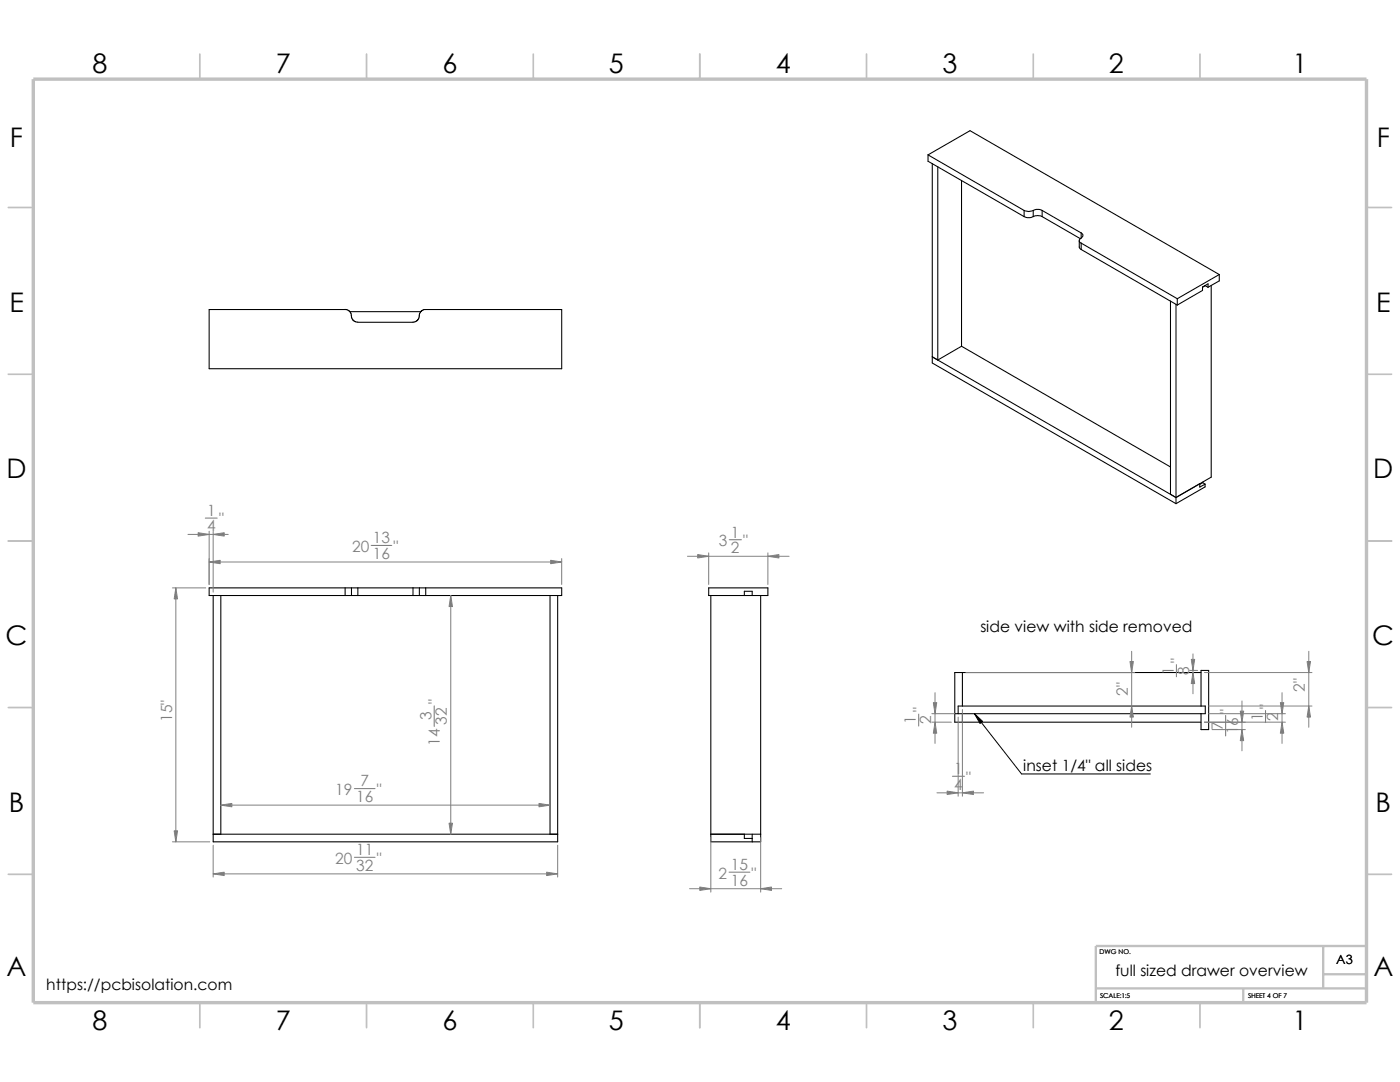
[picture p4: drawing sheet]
<svg xmlns="http://www.w3.org/2000/svg" width="279mm" height="216mm" viewBox="0 0 279 216" stroke-linecap="round" stroke-linejoin="round" font-family="sans-serif">
<g fill="none" stroke="#c0c0c0" stroke-width=".34">
<path d="M39.9 10.8v5M73.2 10.8v5M106.4 10.8v5M139.7 10.8v5M172.9 10.8v5M206.2 10.8v5M239.5 10.8v5M1.7 41.4h4.9M272.7 41.4h5M1.7 74.7h4.9M272.7 74.7h5M1.7 107.9h4.9"/>
<path d="M272.7 107.9h5M1.7 141.2h4.9M272.7 141.2h5M1.7 174.5h4.9M272.7 174.5h5M39.9 200.1v5M73.2 200.1v5M106.4 200.1v5M139.7 200.1v5M172.9 200.1v5M206.2 200.1v5M239.5 200.1v5"/>
</g>
<path d="M218.7 197.2h54M248.1 197.2v2.9M264.1 194.4h8.6M264.1 188.8v8.4M272.7 188.8h-54v11.3" fill="none" stroke="#c0c0c0" stroke-width=".47"/>
<path d="M6.6 15.8h266.1v184.3h-266.1z" fill="none" stroke="#c0c0c0" stroke-width=".68" stroke-linecap="butt"/>
<g fill="none" stroke="#000" stroke-width=".21">
<path d="M185.2 30.9l8.4-4.8 49.7 28.7M185.2 30.9l19.2 11.1M185.2 30.9v1.3l19.2 11M186.1 32.6v39.8l48.6 28.1M187.2 33.3v38.5M191.9 36v33.1M204.4 42v1.2M204.4 42a2.06 2.06 0 0 0 1.8 0M204.4 43.2a2.06 2.06 0 0 0 1.8 0M206.2 42v1.2M206.2 43.2a1.97 1.97 0 0 1 1.8 0M206.2 42a1.97 1.97 0 0 1 1.8 0"/>
<path d="M208 42l7.8 4.5M208 42v1.2M208 43.2l7.6 4.4M215.4 48v1.4l.4 .4M215.8 46.5v1M215.8 48.5v1.3M215.8 48.5l19.1 11.1M215.8 49.8l19.1 11.1M215.8 47.5a.53 .53 0 0 0-.4 .5 .53 .53 0 0 0 .4 .5M215.8 46.5a.55 .55 0 0 1 .3 .5 .55 .55 0 0 1-.3 .5M234.9 59.6v1.3M240.5 57l.6 .3"/>
<path d="M240.5 57l-.5 .3M241.1 57.3v-.7l-1.1 .7v.7l-5.1 2.9M241.7 57v38.2l-7 4.1-48.6-28.1 1.1 .6M243.3 54.8l-8.4 4.8M243.3 54.8v1.2l-2.2 1.3M68.9 61.7l.4 .1 .5 .4 .3 .8M68.9 61.8h-27.2v11.8h70.4v-11.8h-27.5l-.7 .5-.5 1.5-.6 .4-.4 .1h-11l-.8-.3-.4-.5-.1-.5M69.8 62.2h14.2M191.9 69.1l-4.7 2.7M191.9 69.1l41.7 24.1M233.6 60.1v38.5M234.7 60.7v39.8"/>
<path d="M239.4 96.5v.7l1.1-.6M240 96.2v.1M240 96.3l-.6 .3M240 96.3l.5 .3M240.5 96.6v.6l-5.8 3.3M42.5 118.8v49.2h68.8v-49.2M44.1 118.8v47.7M68.9 118.8h1.2M68.9 117.3h1.2M68.9 117.3h-27.2v1.5h27.2M68.9 117.3v1.5M70.1 117.3v1.5"/>
<path d="M70.1 117.3h1.3M70.1 118.8h1.3M71.4 117.3h11M71.4 118.8h11M71.4 117.3v1.5M82.4 117.3h1.3M82.4 117.3v1.5M82.4 118.8h1.3M83.7 118.8h1.3M83.7 117.3h1.3M83.7 117.3v1.5M85 117.3h27.1v1.5h-27.1"/>
<path d="M85 117.3v1.5M109.8 118.8v47.7M141.4 117.3h11.8v1.5h-11.8zM141.9 118.8v49.2h9.9v-49.2M148.5 118.8v-.8h1.6v.8M192.1 134.2v6.7M239.7 134.2h-49.2v9.9h49.2M190.5 142.4h50v-1.5h-49.3v1.5M192.1 142.4v1.7M239.7 140.9v-7.1h1.5v11.8h-1.5v-3.2M42.5 166.5h68.8M141.9 166.5h9.9"/>
<path d="M148.5 166.5v.8h1.6M150.1 166.5v1.5"/>
</g>
<path d="M41 103.4h2.3M74.1 108.8h4.1M145.5 107.7h2.5M234.8 132.6v2.4M70.7 157.4h4.1M86.7 140.8v4.1M183.3 142.5v2.4M190.1 154.9h2.4M244.6 142.7v4.2M252.6 141.8v2.4M70.7 171.1h4.1M145.5 174h4.1" fill="none" stroke="#808080" stroke-width=".21"/>
<g fill="none" stroke="#808080" stroke-width=".2">
<path d="M34.4 117.3h6.7M35.1 117.3v50.7M37.5 106.6h8.1M41.7 112.1h70.4M41.7 106v10.6M42.5 106v12.2M90 118.8v47.7M112.1 111.5v5.1M137.2 111h20.3M141.4 110.3v6.3M153.2 110.3v6.3M186.6 138.2v10.1"/>
<path d="M192.7 134.2h33.8M225.8 130v15.1M237.4 133.8h1.6M238.1 130.5v7.9M240.4 134.2h21.4M247.9 139.9v9.9M255.9 138.2v10.1M261.2 130v15.1M186 142.4h4.5M186 144.1h3.9M187 158.2h9.3M191.2 143.1v15.8"/>
<path d="M192.1 141.6v17.3M240.4 144.1h16.1M241.2 142.4h15.3M241.2 140.9h20.6M241.9 145.6h6.6M34.4 168h7.5M42.5 168.7v6.3M42.5 174.4h68.8M44.1 160.7h65.7M111.3 168.7v6.3M137.6 177.3h18.4M141.9 167.1v10.9"/>
<path d="M151.8 167.1v10.9"/>
</g>
<g fill="#808080" stroke="#808080" stroke-width=".2">
<path d="M139.7 177l2.2 .3-2.2 .4z"/>
<path d="M151.8 177.3l2.2-.3v.7z"/>
<path d="M139.2 110.7l2.2 .3-2.2 .3z"/>
<path d="M153.2 111l2.2-.3v.6z"/>
<path d="M255.5 140.2h.7l-.3 2.2z"/>
<path d="M255.9 144.1l.3 2.2h-.7z"/>
<path d="M260.9 132h.6l-.3 2.2z"/>
<path d="M261.2 140.9l.3 2.2h-.6z"/>
<path d="M186.6 144.1l.3 2.2h-.6z"/>
<path d="M186.3 140.2h.6l-.3 2.2z"/>
<path d="M189 157.9l2.2 .3-2.2 .3z"/>
<path d="M192.1 158.2l2.2-.3v.6z"/>
<path d="M225.8 140.9l.4 2.2h-.7z"/>
<path d="M225.5 132h.7l-.4 2.2z"/>
<path d="M247.5 141.9h.7l-.3 2.2z"/>
<path d="M247.9 145.6l.3 2.2h-.7z"/>
<path d="M238.1 134.2l.3 2.2h-.7z"/>
<path d="M237.7 131.6h.7l-.3 2.2z"/>
<path d="M34.8 165.8h.6l-.3 2.2z"/>
<path d="M35.1 117.3l.3 2.2h-.6z"/>
<path d="M90 118.8l.3 2.2h-.7z"/>
<path d="M89.6 164.3h.7l-.3 2.2z"/>
<path d="M42.5 174.4l2.2-.4v.7z"/>
<path d="M109.1 174l2.2 .4-2.2 .3z"/>
<path d="M41.7 112.1l2.2-.3v.7z"/>
<path d="M109.9 111.8l2.2 .3-2.2 .4z"/>
<path d="M107.6 160.3l2.2 .4-2.2 .3z"/>
<path d="M44.1 160.7l2.2-.4v.7z"/>
<path d="M42.5 106.6l2.2-.3v.7z"/>
<path d="M39.5 106.3l2.2 .3-2.2 .4z"/>
</g>
<path d="M194.5 142.4l9.4 12h25.7" fill="none" stroke="#000" stroke-width=".2"/>
<path d="M194.5 142.4l1.6 1.5-.5 .5z" fill="#000" stroke="#000" stroke-width=".2"/>
<g font-size="5.4">
<text x="18.5" y="14.5">8</text>
<text x="55" y="14.5">7</text>
<text x="88.3" y="14.5">6</text>
<text x="121.5" y="14.5">5</text>
<text x="154.8" y="14.5">4</text>
<text x="188.1" y="14.5">3</text>
<text x="221.3" y="14.5">2</text>
<text x="257.9" y="14.5">1</text>
<text x="2" y="29.4">F</text>
<text x="274.8" y="29.4">F</text>
<text x="1.9" y="62.2">E</text>
<text x="274.6" y="62.2">E</text>
<text x="1.3" y="95.5">D</text>
<text x="274" y="95.5">D</text>
<text x="1.1" y="128.7">C</text>
<text x="273.9" y="128.7">C</text>
<text x="1.7" y="162">B</text>
<text x="274.5" y="162">B</text>
<text x="1.3" y="194.7">A</text>
<text x="274.1" y="194.7">A</text>
<text x="18.5" y="205.4">8</text>
<text x="55" y="205.4">7</text>
<text x="88.3" y="205.4">6</text>
<text x="121.5" y="205.4">5</text>
<text x="154.8" y="205.4">4</text>
<text x="188.1" y="205.4">3</text>
<text x="221.3" y="205.4">2</text>
<text x="257.9" y="205.4">1</text>
</g>
<g font-size="3.1" fill="#808080">
<text x="41.3" y="103">1</text>
<text x="41.3" y="106">4</text>
<text x="43.7" y="104.6">&quot;</text>
<text x="145.9" y="107.3">1</text>
<text x="70.3" y="110.1">20</text>
<text x="74.4" y="111.5">16</text>
<text x="74.4" y="108.4">13</text>
<text x="78.5" y="110.1">&quot;</text>
<text x="143.5" y="109">3</text>
<text x="145.9" y="110.4">2</text>
<text x="148.3" y="109">&quot;</text>
<text x="234.2" y="134.7" transform="rotate(-90 234.2 134.7)">1</text>
<text x="235.9" y="132.3" transform="rotate(-90 235.9 132.3)">&quot;</text>
<text x="237.3" y="134.7" transform="rotate(-90 237.3 134.7)">8</text>
<text x="86.1" y="143.8" transform="rotate(-90 86.1 143.8)">3</text>
<text x="87.8" y="140.5" transform="rotate(-90 87.8 140.5)">&quot;</text>
<text x="184.5" y="142.1" transform="rotate(-90 184.5 142.1)">&quot;</text>
<text x="225.1" y="138.9" transform="rotate(-90 225.1 138.9)">2&quot;</text>
<text x="245.7" y="142.4" transform="rotate(-90 245.7 142.4)">&quot;</text>
<text x="252" y="143.8" transform="rotate(-90 252 143.8)">1</text>
<text x="253.7" y="141.4" transform="rotate(-90 253.7 141.4)">&quot;</text>
<text x="255.1" y="143.8" transform="rotate(-90 255.1 143.8)">2</text>
<text x="260.4" y="138" transform="rotate(-90 260.4 138)">2&quot;</text>
<text x="34.3" y="144.1" transform="rotate(-90 34.3 144.1)">15&quot;</text>
<text x="87.8" y="148.8" transform="rotate(-90 87.8 148.8)">14</text>
<text x="89.2" y="144.6" transform="rotate(-90 89.2 144.6)">32</text>
<text x="182.8" y="144.5" transform="rotate(-90 182.8 144.5)">1</text>
<text x="185.8" y="144.5" transform="rotate(-90 185.8 144.5)">2</text>
<text x="244.1" y="145.7" transform="rotate(-90 244.1 145.7)">7</text>
<text x="247.1" y="146.5" transform="rotate(-90 247.1 146.5)">16</text>
<text x="190.4" y="154.5">1</text>
<text x="66.9" y="158.6">19</text>
<text x="71.1" y="160">16</text>
<text x="71.9" y="156.9">7</text>
<text x="75.2" y="158.6">&quot;</text>
<text x="190.4" y="157.6">4</text>
<text x="192.8" y="156.2">&quot;</text>
<text x="66.9" y="172.3">20</text>
<text x="71.1" y="170.6">11</text>
<text x="71.1" y="173.7">32</text>
<text x="75.2" y="172.3">&quot;</text>
<text x="145.9" y="173.6">15</text>
<text x="143.4" y="175.3">2</text>
<text x="145.9" y="176.7">16</text>
<text x="150" y="175.3">&quot;</text>
</g>
<g font-size="3.1">
<text x="195.7" y="126.1">side view with side removed</text>
<text x="204.2" y="153.8">inset 1/4&quot; all sides</text>
<text x="9.2" y="197.5">https://pcbisolation.com</text>
<text x="222.6" y="194.7">full sized drawer overview</text>
</g>
<text font-size="2.5" x="266.7" y="192.4">A3</text>
<g font-size="1.3">
<text x="219.5" y="190.5">DWG NO.</text>
<text x="219.5" y="199.2">SCALE:1:5</text>
<text x="249.1" y="199.2">SHEET 4 OF 7</text>
</g>
</svg>
